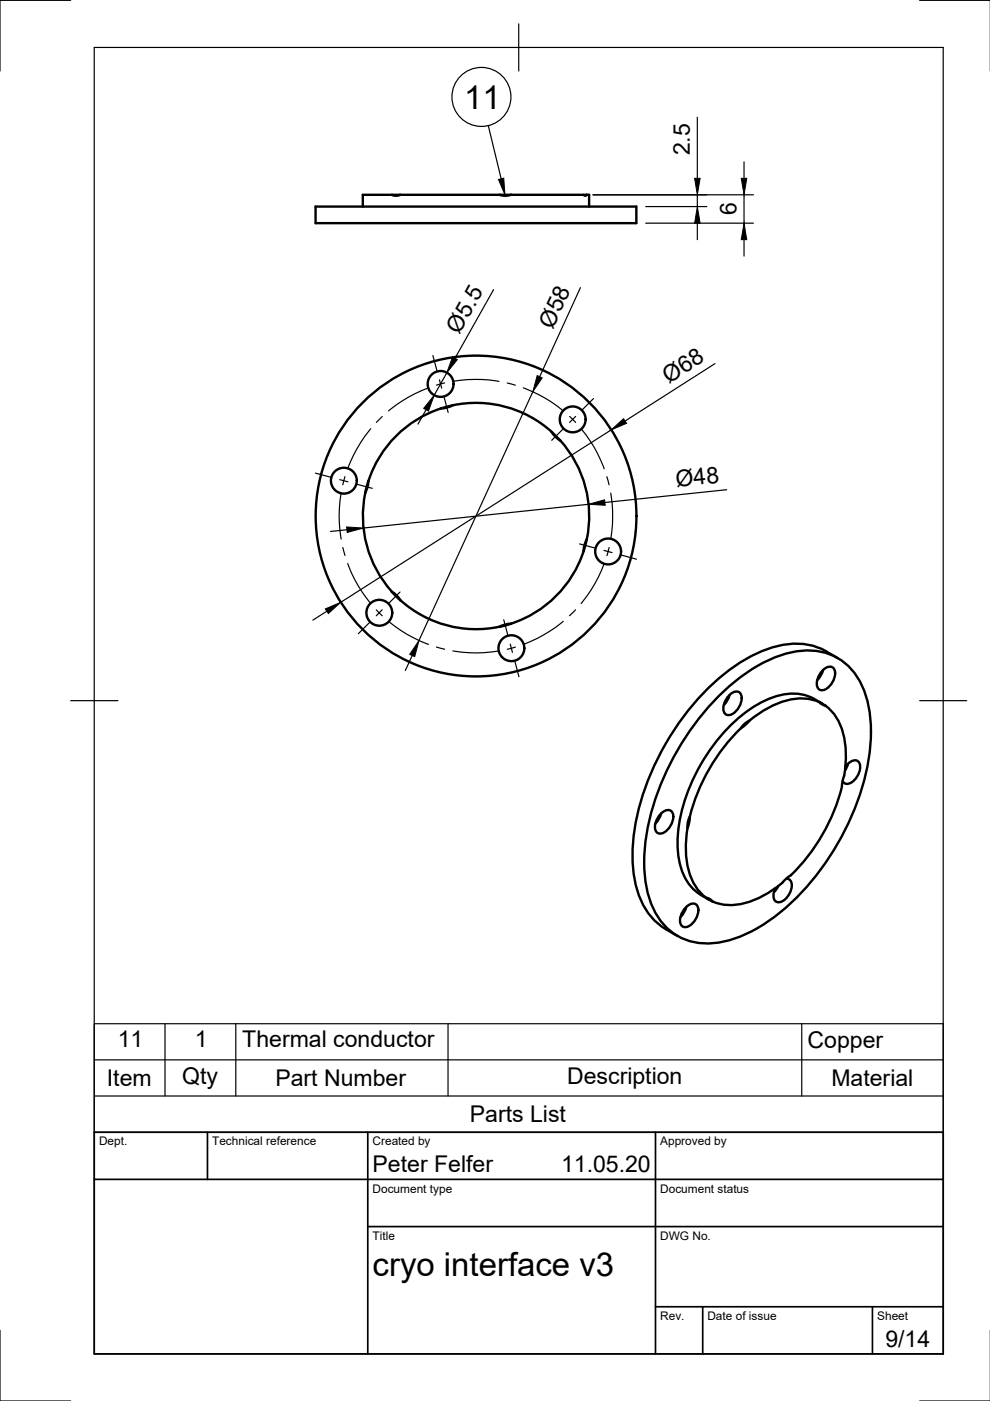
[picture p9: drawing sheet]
<svg xmlns="http://www.w3.org/2000/svg" width="210mm" height="297mm" viewBox="0 0 210 297" stroke-linecap="round" stroke-linejoin="round" font-family="sans-serif">
<!-- layer: Visible -->
<g fill="none" stroke="#000" stroke-width=".51">
<path d="M66.9 43.8h68v3.5h-68zM83 41.3h-6.1v2.5M84.9 41.3h-1.9a2.11 2.11 0 0 0 1.9 0h21M105.9 41.3h2.5a3.9 3.9 0 0 1-2.5 0zM108.4 41.3h15.3M123.7 41.3h.7a.37 .37 0 0 1-.3 .2 .37 .37 0 0 1-.4-.2zM124.4 41.3h.5v2.5M93.5 86.6l2.5-.7-1 .4zM93.5 86.6a24 24 0 0 0-15.4 15.4M96 85.9a24 24 0 0 1 21 5.6M116.9 91.6l1.9 1.8M116.9 91.6l1 1.2 .9 .6"/>
<path d="M118.8 93.4a24 24 0 0 1 5.6 21M77.5 104.5a24 24 0 0 0 5.6 20.9M78.1 102l-.2 1.5-.5 1zM123.7 116.9a24 24 0 0 1-15.3 15.3M124.4 114.4l-.7 2.5 .3-1.6zM84.9 127.3l-1.9-1.8 .5 .2a23.5 23.5 0 0 0 22.4 7.2M105.9 132.9l.9-.4 1.6-.3-2.5 .7M177.6 139.5a14.9 14.9 0 0 0-15.1-1.8 40.3 40.3 0 0 0-17 13.5 53.1 53.1 0 0 0-11.4 29.2 21 21 0 0 0 3.6 13.6 16.1 16.1 0 0 0 5.9 4.4M152.1 147.9a34.9 34.9 0 0 1 14.3-9.2 13.3 13.3 0 0 1 13.6 2.7 19 19 0 0 1 4.7 13.7 50.8 50.8 0 0 1-9.6 27.7 44.7 44.7 0 0 1-16.5 15 16.7 16.7 0 0 1-13.6 1.3 13.6 13.6 0 0 1-7.7-10 38.1 38.1 0 0 1 2.3-21.5 57.6 57.6 0 0 1 12.5-19.7zM154.4 147.6a1.66 1.66 0 0 1 2.6-.6 3.5 3.5 0 0 1-2.7 4.6 1.67 1.67 0 0 1-.7-2.5zM154.7 147.4l-.4 .9-.8 1.2M157.5 153.8l1-.8a25.2 25.2 0 0 1 8.9-4.6 9 9 0 0 1 6.9 .8l.2 .1a9.6 9.6 0 0 1 4.4 6.8 22.3 22.3 0 0 1-.4 10.2 37.1 37.1 0 0 1-16.3 23.4 13.3 13.3 0 0 1-10.2 1.8l-.9-.4a1.82 1.82 0 0 0-1.4-.7 11.5 11.5 0 0 1-4.2-9.1 28.2 28.2 0 0 1 .3-5.9v-.8a51.4 51.4 0 0 1 4.2-10.9 49.2 49.2 0 0 1 7.5-9.9z"/>
<path d="M158.9 152.8l-1.8 1.6M172.6 148.2l1.6 .9M172.6 148.2a11.2 11.2 0 0 0-10.6 .4 35.1 35.1 0 0 0-15.4 17.3 27.8 27.8 0 0 0-2.4 17.5 10.4 10.4 0 0 0 6.1 7.3M173.7 148.8a1.81 1.81 0 0 0 1.3 .8M174.3 142.3a1.66 1.66 0 0 1 2.5-.5 3.5 3.5 0 0 1-2.7 4.5 1.67 1.67 0 0 1-.7-2.4zM174.5 142.1l-.4 .9-.8 1.2M139.9 172.7a1.66 1.66 0 0 1 2.6-.6 3.5 3.5 0 0 1-2.7 4.6 1.67 1.67 0 0 1-.7-2.4zM140.2 172.5l-.6 1.3-.6 .8M146.3 173.2l-.5 2.3M179.2 162.6l.4-.4a1.9 1.9 0 0 1 2.3-.8 2.55 2.55 0 0 1-.2 3.3 2.59 2.59 0 0 1-2.4 1.5l-.6-.6M179.8 161.9l-.6 1.4M145.3 192.5a1.66 1.66 0 0 1 2.5-.5 3.5 3.5 0 0 1-2.7 4.6 1.67 1.67 0 0 1-.7-2.5z"/>
<path d="M145.5 192.3l-.3 .9-.9 1.2M149.8 190.4l1.2 .7M165 187.9l-.9 1.2M166.7 186.3a1.41 1.41 0 0 1 1.1 2.1 3.6 3.6 0 0 1-2.8 2.9 1.43 1.43 0 0 1-1-2l.4-1"/>
<circle cx="93.4" cy="81.4" r="2.74"/>
<circle cx="121.4" cy="88.9" r="2.74"/>
<circle cx="72.9" cy="101.9" r="2.74"/>
<circle cx="100.9" cy="109.4" r="34"/>
<circle cx="128.9" cy="116.9" r="2.74"/>
<circle cx="80.4" cy="129.9" r="2.74"/>
<circle cx="108.4" cy="137.4" r="2.74"/>
</g>
<!-- layer: TitleBlock -->
<path d="M20 240.1h180v46.9h-180zM20 250h180M44 240.1v9.9M78 240.1v46.9M139 240.1v46.9M78 260.1h122M139 277.1h61M149 277.1v9.9M185 277.1v9.9" fill="none" stroke="#000" stroke-width=".36"/>
<!-- layer: Border -->
<path d="M15 .1h-15v15M20 10.1h180v276.9h-180zM110 5.1v10M195 .1h15M15 148.6h10M195 148.6h10M0 282.1v14.9h15M195 297h15" fill="none" stroke="#000" stroke-width=".25"/>
<!-- layer: Parts Lists -->
<path d="M20 217.1h180v23h-180zM35 217.1v15.3M50 217.1v15.3M95 217.1v15.3M170 217.1v15.3M20 232.4h180M20 224.7h180" fill="none" stroke="#000" stroke-width=".25"/>
<!-- layer: FD_Dimensions -->
<g fill="none" stroke="#000" stroke-width=".25">
<path d="M147.8 24.9v12.9M157.8 34.3v3.5M125.7 41.3h34M136.9 47.3h22.8M136.9 43.8h13M147.8 41.3v2.5M147.8 47.3v3.5M157.8 41.3v6M157.8 50.8v3.5M94.7 79l-2.6 4.8M104.6 61.4l-8.1 14.6M123.1 61l-8.7 18.9"/>
<path d="M151.6 77.1l-19.1 12.2M90.3 86.9l-1.7 3M113 83.1l-24.2 52.7M129.6 91.2l-57.4 36.5M73.6 112.3l-3.5 .4M124.8 106.9l-47.8 5.1M154.1 103.8l-25.9 2.7M69.3 129.6l-3 1.9M87.4 139l-1.5 3.2"/>
</g>
<path d="M147.3 37.8h1.1l-.6 3.5zM157.2 37.8h1.1l-.5 3.5zM147.8 43.8l.6 3.5h-1.1zM157.8 47.3l.5 3.5h-1.1zM95.9 75.7l1.1 .5-2.3 2.8zM113.9 79.6l1.1 .5-2 3zM92.1 83.8l-1.3 3.4-1-.6zM129.6 91.2l2.6-2.4 .6 1zM73.5 111.7l3.5 .3-3.4 .9zM124.8 106.9l3.4-.9 .1 1.1zM69 129.1l3.2-1.4-2.6 2.4zM88.8 135.8l-.9 3.4-1-.5z" fill="#000" stroke="#000" stroke-width=".21"/>
<!-- layer: Smart Centers -->
<g fill="none" stroke="#000" stroke-width=".25">
<path d="M91.8 75.4l.9 3.4M78.6 90.9l-.3 .4a30 30 0 0 0-4.6 8.1M81 88.3l-1.2 1.3M90.8 82.2a28.4 28.4 0 0 0-8.4 4.9M93.2 80.5l.4 1.8M94.1 84l.9 3.4M94.3 81.2l-1.8 .5M96 80.8a29.1 29.1 0 0 1 9.8 .1M107.5 81.2l1.8 .5M111 82.2l.4 .2a28.7 28.7 0 0 1 8 4.7M119.5 90.8l-2.5 2.6M120.8 88.3l1.2 1.3"/>
<path d="M122 88.3l-1.2 1.3M123.2 90.9a27.7 27.7 0 0 1 4.9 8.5M125.8 84.5l-2.5 2.5M66.9 100.3l3.4 .9M72 101.7l1.8 .5M72.3 104.5a28.3 28.3 0 0 0 0 9.8M72.7 116.1l.5 1.7M73.1 101.1l-.4 1.7M73.7 119.5l.2 .4a28.6 28.6 0 0 0 4.7 8.1M75.5 102.6l3.4 .9M122.9 115.3l3.4 .9M128.1 116.7l1.7 .5"/>
<path d="M128.1 119.5a29.1 29.1 0 0 1-4.9 8.5M128.7 101.1l.4 1.7M129.2 116.1l-.5 1.7M129.5 104.5l.1 .5a29.6 29.6 0 0 1-.1 9.3M131.5 117.6l3.5 1M78.5 131.8l-2.5 2.6M79.8 129.3l1.2 1.3M81 129.3l-1.2 1.3M82.4 131.7a28.5 28.5 0 0 0 8.4 4.9M84.8 125.5l-2.5 2.5M92.5 137.2l1.8 .5M96 138l.5 .1a28 28 0 0 0 9.3-.1"/>
<path d="M106.8 131.4l.9 3.5M108.2 136.6l.4 1.7M109.3 137.2l-1.7 .5M119.4 131.7l-.3 .3a30 30 0 0 1-8.1 4.6M122 129.3l-1.2 1.2M109.1 140l.9 3.5"/>
</g>
<!-- layer: Balloons -->
<g fill="none" stroke="#000" stroke-width=".25">
<path d="M103.5 26.6l2.8 11.3"/>
<circle cx="102.1" cy="20.5" r="6.3"/>
</g>
<path d="M105.7 38l1.1-.2 .3 3.5z" fill="#000" stroke="#000" stroke-width=".21"/>
<g font-size="7">
<text x="98.4" y="23.1">11</text>
<text x="79" y="270.6">cryo interface v3</text>
</g>
<g font-size="4.9">
<text x="146.3" y="32.9" transform="rotate(-90 146.3 32.9)">2.5</text>
<text x="156.2" y="45.6" transform="rotate(-90 156.2 45.6)">6</text>
<text x="97.4" y="71" transform="rotate(-61 97.4 71)">Ø5.5</text>
<text x="117.2" y="69.9" transform="rotate(-65 117.2 69.9)">Ø58</text>
<text x="141.8" y="81.4" transform="rotate(-32 141.8 81.4)">Ø68</text>
<text x="143.4" y="103.3" transform="rotate(-6 143.4 103.3)">Ø48</text>
<text x="25" y="222.1">11</text>
<text x="41.3" y="222.1">1</text>
<text x="51.4" y="222">Thermal conductor</text>
<text x="171.2" y="222.1">Copper</text>
<text x="22.7" y="230.3">Item</text>
<text x="38.6" y="229.8">Qty</text>
<text x="58.4" y="230.3">Part Number</text>
<text x="120.2" y="229.8">Description</text>
<text x="176.3" y="230.3">Material</text>
<text x="99.6" y="237.9">Parts List</text>
<text x="79" y="248.5">Peter Felfer</text>
<text x="119" y="248.5">11.05.20</text>
<text x="187.7" y="285.7">9/14</text>
</g>
<g font-size="2.5">
<text x="21" y="242.9">Dept.</text>
<text x="45" y="242.9">Technical reference</text>
<text x="79" y="242.9">Created by</text>
<text x="140" y="242.9">Approved by</text>
<text x="79" y="252.8">Document type</text>
<text x="140" y="252.8">Document status</text>
<text x="79" y="262.9">Title</text>
<text x="140" y="262.9">DWG No.</text>
<text x="140" y="279.9">Rev.</text>
<text x="150" y="279.9">Date of issue</text>
<text x="186" y="279.9">Sheet</text>
</g>
</svg>
